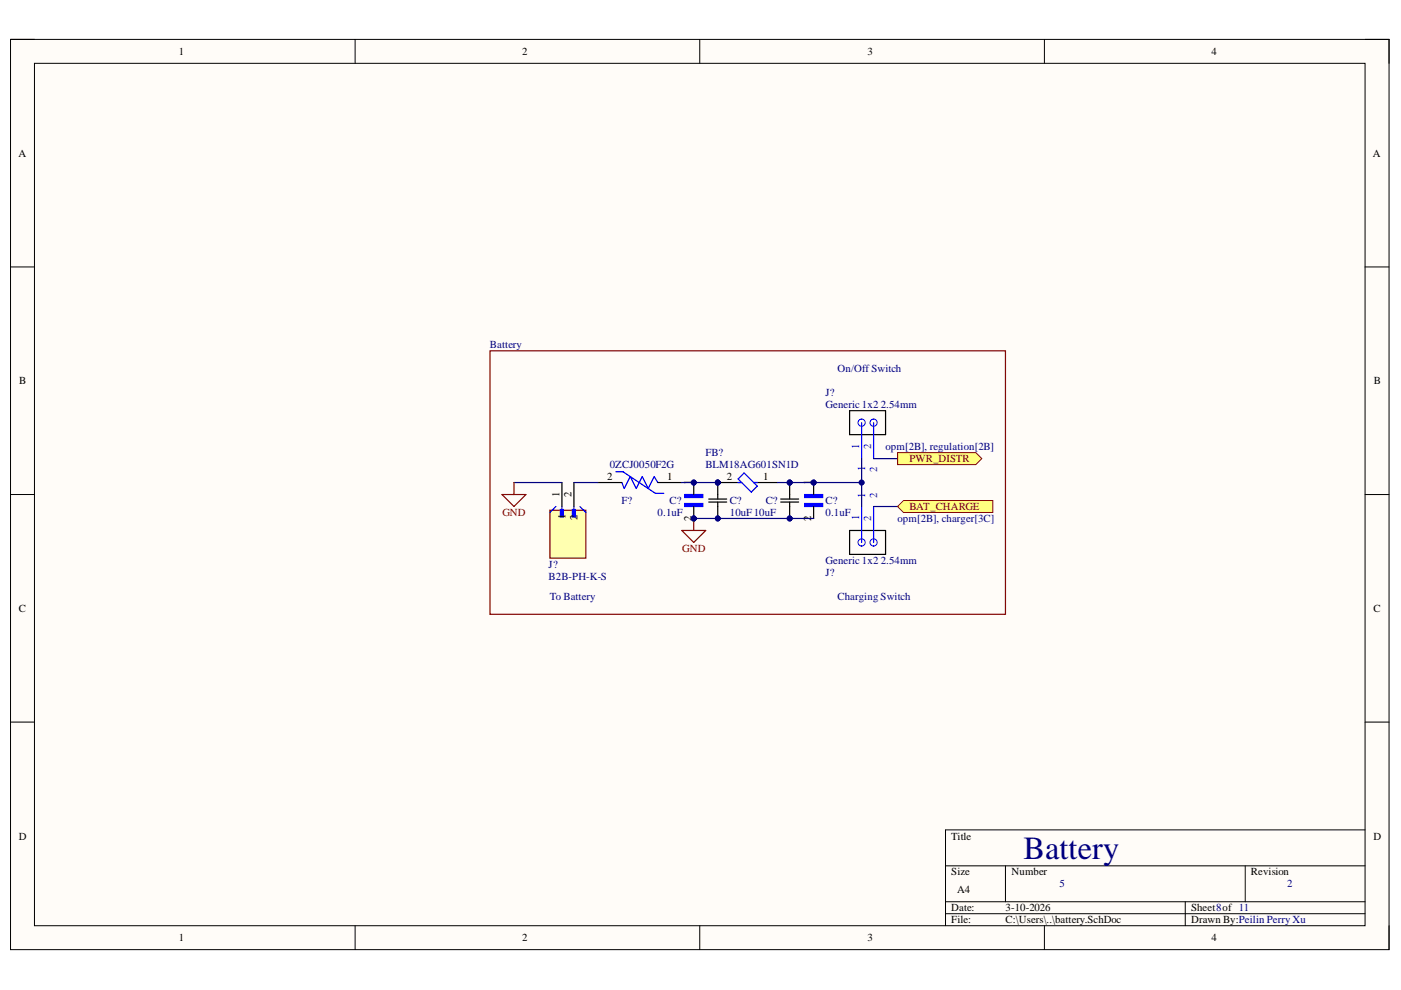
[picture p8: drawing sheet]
<svg xmlns="http://www.w3.org/2000/svg" width="297mm" height="210mm" viewBox="0 0 297 210" stroke-linecap="round" stroke-linejoin="round" font-family="sans-serif">
<path d="M2.2 8.4h292.3v192.9h-292.3z" fill-rule="evenodd" fill="#fffcf8"/>
<path d="M2.2 8.4h292.3v192.9h-292.3z" fill="none" stroke="#000" stroke-width=".21"/>
<path d="M7.3 13.4h282.1v182.9h-282.1z" fill-rule="evenodd" fill="#fffcf8"/>
<g fill="none" stroke="#000" stroke-width=".21">
<path d="M2.2 8.3h5.1M7.3 13.4h282.1v182.9h-282.1zM75.3 8.3v5.1M148.4 8.3v5.1M221.4 8.4v5M289.4 8.4h5.1v5M2.2 56.6h5.1M289.4 56.6h5.1M2.2 104.9h5.1M289.4 104.9h5.1M2.2 153.1h5.1M289.4 153.1h5.1"/>
<path d="M289.4 176h-88.9v20.3M75.3 196.3v5M148.4 196.3v5M200.5 183.6h88.9M200.5 191.2h88.9M200.5 193.7h88.9M213.2 183.6v7.6M221.4 196.3v5M251.3 191.2v5.1M264 183.6v7.6M294.5 196.3v5"/>
</g>
<path d="M116.6 108.2h7.6v10.1h-7.6z" fill-rule="evenodd" fill="#ffffb0"/>
<path d="M116.6 108.2h7.6v10.1h-7.6z" fill="none" stroke="#800000" stroke-width=".25"/>
<path d="M118.8 108h.7v1.6h-.7z" fill-rule="evenodd" fill="#00f"/>
<path d="M118.8 108h.7v1.6h-.7z" fill="none" stroke="#00f" stroke-width=".25"/>
<path d="M121.4 108h.6v1.6h-.6z" fill-rule="evenodd" fill="#00f"/>
<path d="M117.9 107.4l-1.3 1.3M119.1 107.4v1.9M121.4 108h.6v1.6h-.6zM121.7 107.4v1.9M122.9 107.4l1.3 1.3M130.6 100h1.5l6.9 4.6h1.7M131.8 102.3l.6 1.3 1.2-2.6 1.3 2.6 1.3-2.6 1.2 2.6 1.3-2.6 .8 1.3M156.5 102.3h.8M157.8 100.3l2.8 2.8-1.3 1.2-2.8-2.8zM159.8 102.3h.8" fill="none" stroke="#00f" stroke-width=".25"/>
<path d="M119.1 102.3v5.1M121.7 102.3v5.1M126.8 102.3h5M139.5 102.3h5.1M152.2 102.3h5.1M159.8 102.3h5.1" fill="none" stroke="#000" stroke-width=".25"/>
<path d="M145.2 106.8h3.8v.6h-3.8z" fill-rule="evenodd" fill="#00f"/>
<path d="M145.2 106.8h3.8v.6h-3.8z" fill="none" stroke="#00f" stroke-width=".25"/>
<path d="M145.2 104.9h3.8v.6h-3.8z" fill-rule="evenodd" fill="#00f"/>
<path d="M145.2 104.9h3.8v.6h-3.8z" fill="none" stroke="#00f" stroke-width=".25"/>
<path d="M187.8 87.1h-7.7v5.1h7.7M165.5 106.5h3.8M165.5 105.8h3.8M167.4 104.9v.9M180.1 112.5h7.7v5h-7.7z" fill="none" stroke="#000" stroke-width=".25"/>
<path d="M103.9 74.4h109.3v55.8h-109.3zM144.6 112.5h5l-2.5 2.5zM147.1 109.9v2.6" fill="none" stroke="#800000" stroke-width=".25"/>
<path d="M170.6 106.8h3.8v.6h-3.8z" fill-rule="evenodd" fill="#00f"/>
<path d="M170.6 106.8h3.8v.6h-3.8z" fill="none" stroke="#00f" stroke-width=".25"/>
<path d="M170.6 104.9h3.8v.6h-3.8z" fill-rule="evenodd" fill="#00f"/>
<path d="M170.6 104.9h3.8v.6h-3.8z" fill="none" stroke="#00f" stroke-width=".25"/>
<path d="M150.3 106.5h3.8M150.3 105.8h3.8M152.2 104.9v.9M172.5 107.4v2.5" fill="none" stroke="#000" stroke-width=".25"/>
<path d="M182.7 97.2v5.1h-17.8M109 102.3h10.1M121.7 102.3h5.1M144.6 102.3h7.6" fill="none" stroke="#000080" stroke-width=".25"/>
<circle cx="182.7" cy="102.3" r=".51" fill="#000080"/>
<circle cx="182.7" cy="102.3" r=".51" fill="none" stroke="#000080" stroke-width=".21"/>
<path d="M182.7 102.3v5.1" fill="none" stroke="#000080" stroke-width=".25"/>
<circle cx="182.7" cy="102.3" r=".51" fill="#000080"/>
<circle cx="182.7" cy="102.3" r=".51" fill="none" stroke="#000080" stroke-width=".21"/>
<path d="M185.2 97.2h5.1M147.1 109.9h25.4M185.2 107.4h5.1" fill="none" stroke="#000080" stroke-width=".25"/>
<path d="M190.3 96h16.6l1.3 1.2-1.3 1.3h-16.6z" fill-rule="evenodd" fill="#ffff80"/>
<path d="M190.3 96h16.6l1.3 1.2-1.3 1.3h-16.6z" fill="none" stroke="#800000" stroke-width=".21"/>
<path d="M190.3 107.4l1.3-1.3h18.9v2.6h-18.9z" fill-rule="evenodd" fill="#ffff80"/>
<path d="M190.3 107.4l1.3-1.3h18.9v2.6h-18.9z" fill="none" stroke="#800000" stroke-width=".21"/>
<path d="M106.4 104.9h5.1l-2.5 2.5zM109 102.3v2.6" fill="none" stroke="#800000" stroke-width=".25"/>
<g font-size="8.5" fill="#00f">
<text x="184.5" y="95.1">PIJ?02</text>
<text x="184.5" y="112.8">PIJ?02</text>
</g>
<text font-size="6.8" fill="#000080" x="217" y="182.1">Battery</text>
<g font-size="3.5" fill="#000080">
<text x="146.4" y="104.4">PIC?01</text>
<text x="151.3" y="104.4">PIC?02</text>
<text x="166.9" y="104.4">PIC?02</text>
<text x="171.8" y="104.4">PIC?01</text>
<text x="146.4" y="109.3">PIC?02</text>
<text x="151.3" y="109.3">PIC?01</text>
<text x="166.9" y="109.3">PIC?01</text>
</g>
<g font-size="2.3">
<text x="37.9" y="11.7">1</text>
<text x="110.7" y="11.7">2</text>
<text x="183.9" y="11.7">3</text>
<text x="256.8" y="11.7">4</text>
<text x="3.9" y="33.3">A</text>
<text x="291.1" y="33.3">A</text>
<text x="4.1" y="81.5">B</text>
<text x="291.3" y="81.5">B</text>
<text x="128.8" y="101.9">2</text>
<text x="141.4" y="101.9">1</text>
<text x="154.1" y="101.9">2</text>
<text x="161.8" y="101.9">1</text>
<text x="118.6" y="105.3" transform="rotate(-90 118.6 105.3)">1</text>
<text x="121.1" y="105.3" transform="rotate(-90 121.1 105.3)">2</text>
<text x="146.6" y="102.8" transform="rotate(-90 146.6 102.8)">1</text>
<text x="172" y="102.8" transform="rotate(-90 172 102.8)">1</text>
<text x="119.9" y="110.1" transform="rotate(-90 119.9 110.1)">1</text>
<text x="122.4" y="110.2" transform="rotate(-90 122.4 110.2)">2</text>
<text x="146.6" y="110.5" transform="rotate(-90 146.6 110.5)">2</text>
<text x="172" y="110.5" transform="rotate(-90 172 110.5)">2</text>
<text x="4" y="129.7">C</text>
<text x="291.2" y="129.7">C</text>
<text x="4" y="178">D</text>
<text x="201.7" y="178">Title</text>
<text x="291.2" y="178">D</text>
<text x="201.7" y="185.6">Size</text>
<text x="214.5" y="185.6">Number</text>
<text x="265.2" y="185.6">Revision</text>
<text x="203" y="189.4">A4</text>
<text x="201.7" y="193.2">Date:</text>
<text x="201.7" y="195.8">File:</text>
<text x="213.2" y="193.2">3-10-2026</text>
<text x="213.2" y="195.8">C:\Users\..\battery.SchDoc</text>
<text x="252.5" y="193.2">Sheet8of 11</text>
<text x="252.5" y="195.8">Drawn By:Peilin Perry Xu</text>
<text x="37.9" y="199.6">1</text>
<text x="110.7" y="199.6">2</text>
<text x="183.9" y="199.6">3</text>
<text x="256.8" y="199.6">4</text>
</g>
<g font-size="2.3" fill="#000080">
<text x="103.9" y="73.9">Battery</text>
<text x="177.6" y="78.9">On/OffSwitch</text>
<text x="175" y="84">J?</text>
<text x="175" y="86.6">Generic 1x2</text>
<text x="186.7" y="86.6">2.54mm</text>
<text x="187.7" y="95.5">opm[2B], regulation[2B]</text>
<text x="129.3" y="99.3">0ZCJ0050F2G</text>
<text x="149.6" y="96.8">FB?</text>
<text x="149.6" y="99.3">BLM18AG601SN1D</text>
<text x="131.8" y="106.9">F?</text>
<text x="142" y="106.9">C?</text>
<text x="154.7" y="106.9">C?</text>
<text x="162.3" y="106.9">C?</text>
<text x="175" y="106.9">C?</text>
<text x="139.4" y="109.5">0.1uF</text>
<text x="154.7" y="109.5">10uF10uF</text>
<text x="175" y="109.5">0.1uF</text>
<text x="190.3" y="110.7">opm[2B], charger[3C]</text>
<text x="175" y="119.6">Generic 1x2</text>
<text x="186.7" y="119.6">2.54mm</text>
<text x="116.3" y="120.4">J?</text>
<text x="116.3" y="122.9">B2B-PH-K-S</text>
<text x="175" y="122.1">J?</text>
<text x="116.6" y="127.2">To Battery</text>
<text x="177.6" y="127.2">Charging Switch</text>
<text x="224.6" y="188.2">5</text>
<text x="272.9" y="188.2">2</text>
</g>
<g font-size="2.3" fill="#00f">
<text x="182.1" y="95.2" transform="rotate(-90 182.1 95.2)">1</text>
<text x="184.7" y="95.2" transform="rotate(-90 184.7 95.2)">2</text>
<text x="183.4" y="99.9" transform="rotate(-90 183.4 99.9)">1</text>
<text x="185.9" y="100.1" transform="rotate(-90 185.9 100.1)">2</text>
<text x="183.4" y="105.6" transform="rotate(-90 183.4 105.6)">1</text>
<text x="185.9" y="105.6" transform="rotate(-90 185.9 105.6)">2</text>
<text x="182.1" y="110.3" transform="rotate(-90 182.1 110.3)">1</text>
<text x="184.7" y="110.5" transform="rotate(-90 184.7 110.5)">2</text>
</g>
<g font-size="2.3" fill="#800000">
<text x="192.8" y="98.1">PWR_DISTR</text>
<text x="106.5" y="109.5">GND</text>
<text x="192.8" y="108.2">BAT_CHARGE</text>
<text x="144.7" y="117.1">GND</text>
</g>
</svg>
